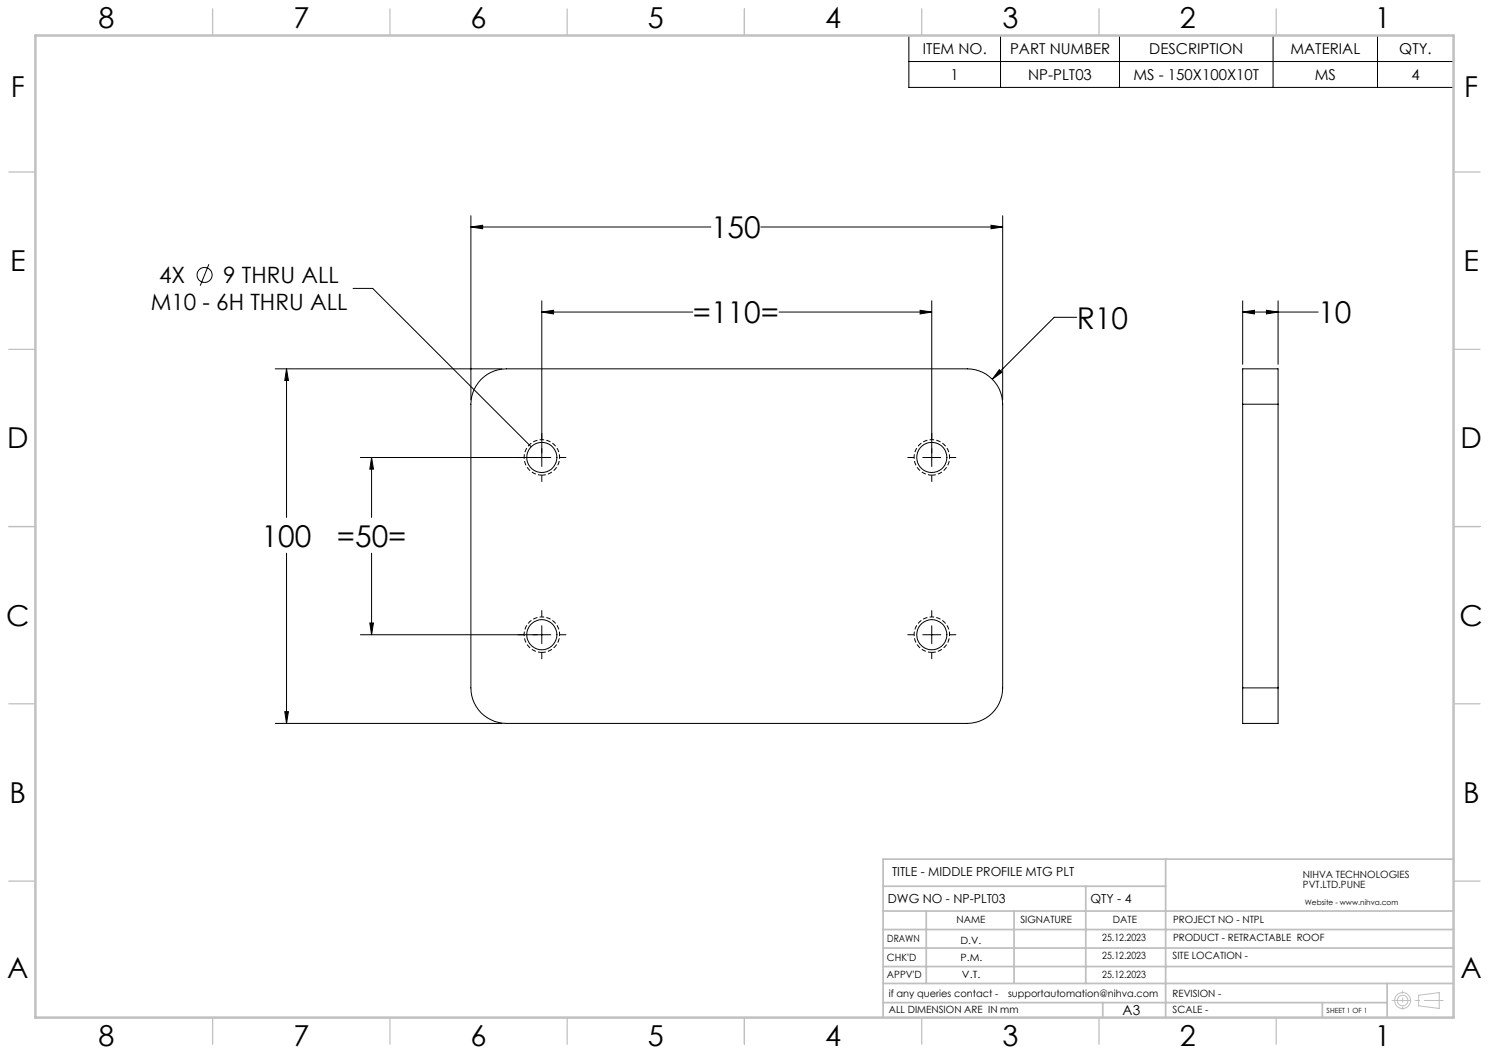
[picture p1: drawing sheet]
<svg xmlns="http://www.w3.org/2000/svg" width="420mm" height="297mm" viewBox="0 0 420 297" stroke-linecap="round" stroke-linejoin="round" font-family="sans-serif">
<g fill="none" stroke="#000" stroke-width=".28">
<path d="M256.4 10h153.6v14.7h-153.6zM256.4 17.4h153.6M282.2 10v14.7M315.8 10v14.7M359.1 10v14.7M388.5 10v14.7M58.9 74.5l-2.4 6.1M132.8 64l3.3-.5v1zM132.8 60.9v51.8M132.8 64h67.7M214.6 64h68.2M279.5 63.5l3.3 .5-3.3 .5z"/>
<path d="M282.8 60.9v51.8M99.6 81.3h5.5l44.7 44.7M152.8 88l3.3-.5v1zM152.8 84.8v46.8M152.8 88h42.6M219.7 88h43.1M259.5 87.5l3.3 .5-3.3 .5zM262.8 84.8v46.8M303.7 89.5h-6.3l-17.5 17.5M350.5 88l3.3-.5v1zM350.5 88h21.3M350.5 84.8v18"/>
<path d="M357.2 87.5l3.3 .5-3.3 .5zM360.5 84.8v18M77.6 104h64M80.8 104l.6 3.3h-1.1zM80.8 104v41.9M135.7 107a10.1 10.1 0 0 1 7.1-3h130a10 10 0 0 1 10 10v80a10 10 0 0 1-10 10h-130a10 10 0 0 1-10-10v-80a10.1 10.1 0 0 1 2.9-7zM281.9 104.3l.7 .7-2.7 2zM350.5 114v-10h10v10M350.5 114v80M350.5 114h10M360.5 114v80M104.8 129l.5 3.3h-1z"/>
<path d="M104.8 129v16.9M152.8 134.1v1.7M155.4 129h-53.8M157.9 129h1.7M256 129h1.7M260.3 129h5.1M262.8 134.1v1.7M267.9 129h1.7M80.8 156v48M104.8 156v23M101.6 179h53.8M104.3 175.7h1l-.5 3.3z"/>
<path d="M152.8 172.2v1.8M152.8 176.5v5.1M157.9 179h1.7M256 179h1.7M260.3 179h5.1M262.8 172.2v1.8M262.8 176.5v5.1M267.9 179h1.7M152.8 184.1v1.7M262.8 184.1v1.7M350.5 194v10h10v-10M350.5 194h10"/>
<path d="M77.6 204h64M80.3 200.7h1.1l-.6 3.3z"/>
<circle cx="57.7" cy="77.5" r="2.13"/>
<circle cx="152.8" cy="129" r="4.3"/>
<circle cx="262.8" cy="129" r="4.3"/>
<circle cx="152.8" cy="179" r="4.2"/>
<circle cx="262.8" cy="179" r="4.2"/>
</g>
<g fill="none" stroke="#c0c0c0" stroke-width=".28">
<path d="M400.2 280.7l5.8-.7v4.4l-5.8-.7z"/>
<circle cx="395.6" cy="282.2" r="2.26"/>
<circle cx="395.6" cy="282.2" r="1.49"/>
</g>
<path d="M152.8 134a5 5 0 0 1-4.3-7.4 5 5 0 0 1 8.6-.3 5 5 0 0 1-3.9 7.7h-.4M262.8 134a5 5 0 0 1-4.3-7.4 5 5 0 0 1 8.6-.3 5 5 0 0 1-3.9 7.7h-.4M152.8 184a5 5 0 0 1-4.3-7.4 5 5 0 0 1 8.6-.3 5 5 0 0 1-3.9 7.7h-.4M262.8 184a5 5 0 0 1-4.3-7.4 5 5 0 0 1 8.6-.3 5 5 0 0 1-3.9 7.7h-.4" fill="none" stroke="#000" stroke-width=".28" stroke-dasharray="1.3 .6" stroke-dashoffset=".2" stroke-linecap="butt"/>
<path d="M392.7 282.2h14.4" fill="none" stroke="#c0c0c0" stroke-width=".28" stroke-dasharray="15.2 1.3 1.3 1.3" stroke-dashoffset="9.9"/>
<path d="M395.7 279.5v5.1" fill="none" stroke="#c0c0c0" stroke-width=".28" stroke-dasharray="15.2 1.3 1.3 1.3" stroke-dashoffset="14.6"/>
<g fill="none" stroke="#c0c0c0" stroke-width=".35">
<path d="M60 2.5v7.5M110 2.5v7.5M160 2.5v7.5M210 2.5v7.5M260 2.5v7.5M310 2.5v7.5M360 2.5v7.5M2.5 48.5h7.5M410 48.5h7.5M2.5 98.5h7.5M410 98.5h7.5M2.5 148.5h7.5"/>
<path d="M410 148.5h7.5M2.5 198.5h7.5M410 198.5h7.5M2.5 248.5h7.5M410 248.5h7.5M60 287v7.5M110 287v7.5M160 287v7.5M210 287v7.5M260 287v7.5M310 287v7.5M360 287v7.5"/>
</g>
<g fill="none" stroke="#c0c0c0" stroke-width=".5">
<path d="M249.1 257h160.9M249.1 250h79.7M261.3 257v20.4M286 257v20.4M306.2 250v27.4M328.8 242.3v44.7M410 242.3h-160.9v44.7M249.1 272.6h160.9M249.1 267.4h160.9M249.1 262.2h160.9M249.1 277.4h160.9M391.3 277.4v9.6"/>
<path d="M249.1 282.8h142.2M311 282.8v4.2M373 282.8v4.2"/>
</g>
<path d="M10 10h400v277h-400z" fill="none" stroke="#c0c0c0" stroke-width=".7"/>
<path d="M132.8 64l3.3-.5v1zM279.5 63.5l3.3 .5-3.3 .5zM80.3 200.7h1.1l-.6 3.3zM80.8 104l.6 3.3h-1.1zM281.9 104.3l-2 2.7 2.7-2zM104.8 129l.5 3.3h-1zM104.3 175.7h1l-.5 3.3zM152.8 88l3.3-.5v1zM259.5 87.5l3.3 .5-3.3 .5zM350.5 88l3.3-.5v1zM357.2 87.5l3.3 .5-3.3 .5z" fill="#000"/>
<g font-size="8.5">
<text x="200.6" y="67.2">150</text>
<text x="195.4" y="91.2">=110=</text>
<text x="303.7" y="92.7">R10</text>
<text x="371.8" y="91.2">10</text>
<text x="73.8" y="154.2">100</text>
<text x="95" y="154.2">=50=</text>
</g>
<g font-size="8.1">
<text x="27.8" y="8">8</text>
<text x="82.8" y="8">7</text>
<text x="132.8" y="8">6</text>
<text x="182.8" y="8">5</text>
<text x="232.8" y="8">4</text>
<text x="282.8" y="8">3</text>
<text x="332.8" y="8">2</text>
<text x="387.8" y="8">1</text>
<text x="3" y="27.2">F</text>
<text x="413" y="27.2">F</text>
<text x="2.8" y="76.5">E</text>
<text x="412.8" y="76.5">E</text>
<text x="2" y="126.5">D</text>
<text x="412" y="126.5">D</text>
<text x="1.7" y="176.5">C</text>
<text x="411.7" y="176.5">C</text>
<text x="2.7" y="226.5">B</text>
<text x="412.7" y="226.5">B</text>
<text x="2" y="275.7">A</text>
<text x="412" y="275.7">A</text>
<text x="27.8" y="295">8</text>
<text x="82.8" y="295">7</text>
<text x="132.8" y="295">6</text>
<text x="182.8" y="295">5</text>
<text x="232.8" y="295">4</text>
<text x="282.8" y="295">3</text>
<text x="332.8" y="295">2</text>
<text x="387.8" y="295">1</text>
</g>
<g font-size="6.3">
<text x="44.9" y="79.9">4X</text>
<text x="63" y="79.9">9 THRU ALL</text>
<text x="42.5" y="87.5">M10 - 6H THRU ALL</text>
</g>
<g font-size="4.2">
<text x="260.3" y="15.2">ITEM NO.</text>
<text x="284.9" y="15.2">PART NUMBER</text>
<text x="324.2" y="15.2">DESCRIPTION</text>
<text x="364" y="15.2">MATERIAL</text>
<text x="394.7" y="15.2">QTY.</text>
<text x="268.1" y="22.5">1</text>
<text x="290" y="22.5">NP-PLT03</text>
<text x="319.7" y="22.5">MS - 150X100X10T</text>
<text x="370.8" y="22.5">MS</text>
<text x="398.1" y="22.5">4</text>
</g>
<text font-size="3.9" x="316.7" y="286.4">A3</text>
<g font-size="3.5">
<text x="251.6" y="247.2">TITLE - MIDDLE PROFILE MTG PLT</text>
<text x="250.4" y="254.8">DWG NO - NP-PLT03</text>
<text x="307.6" y="254.8">QTY - 4</text>
</g>
<g font-size="2.8">
<text x="367.5" y="247.7">NIHVA TECHNOLOGIES</text>
<text x="367.5" y="250.5">PVT.LTD.PUNE</text>
<text x="269.8" y="260.4">NAME</text>
<text x="287.8" y="260.4">SIGNATURE</text>
<text x="313.9" y="260.5">DATE</text>
<text x="330.9" y="260.5">PROJECT NO - NTPL</text>
<text x="250.3" y="265.7">DRAWN</text>
<text x="270.9" y="266.1">D.V.</text>
<text x="310.9" y="265.5">25.12.2023</text>
<text x="330.9" y="265.5">PRODUCT - RETRACTABLE ROOF</text>
<text x="250.2" y="271.1">CHK'D</text>
<text x="250.2" y="275.8">APPV'D</text>
<text x="270.9" y="271.1">P.M.</text>
<text x="271.3" y="275.8">V.T.</text>
<text x="310.9" y="270.6">25.12.2023</text>
<text x="310.9" y="275.8">25.12.2023</text>
<text x="330.7" y="270.6">SITE LOCATION -</text>
<text x="250.7" y="281.1">if any queries contact -</text>
<text x="284.3" y="281.1">supportautomation@nihva.com</text>
<text x="330.7" y="281.1">REVISION -</text>
<text x="250.7" y="285.6">ALL DIMENSION ARE IN mm</text>
<text x="330.7" y="285.6">SCALE -</text>
</g>
<text font-size="2.1" x="368.1" y="255.1">Website - www.nihva.com</text>
<text font-size="2" x="374.2" y="285.6">SHEET 1 OF 1</text>
</svg>
